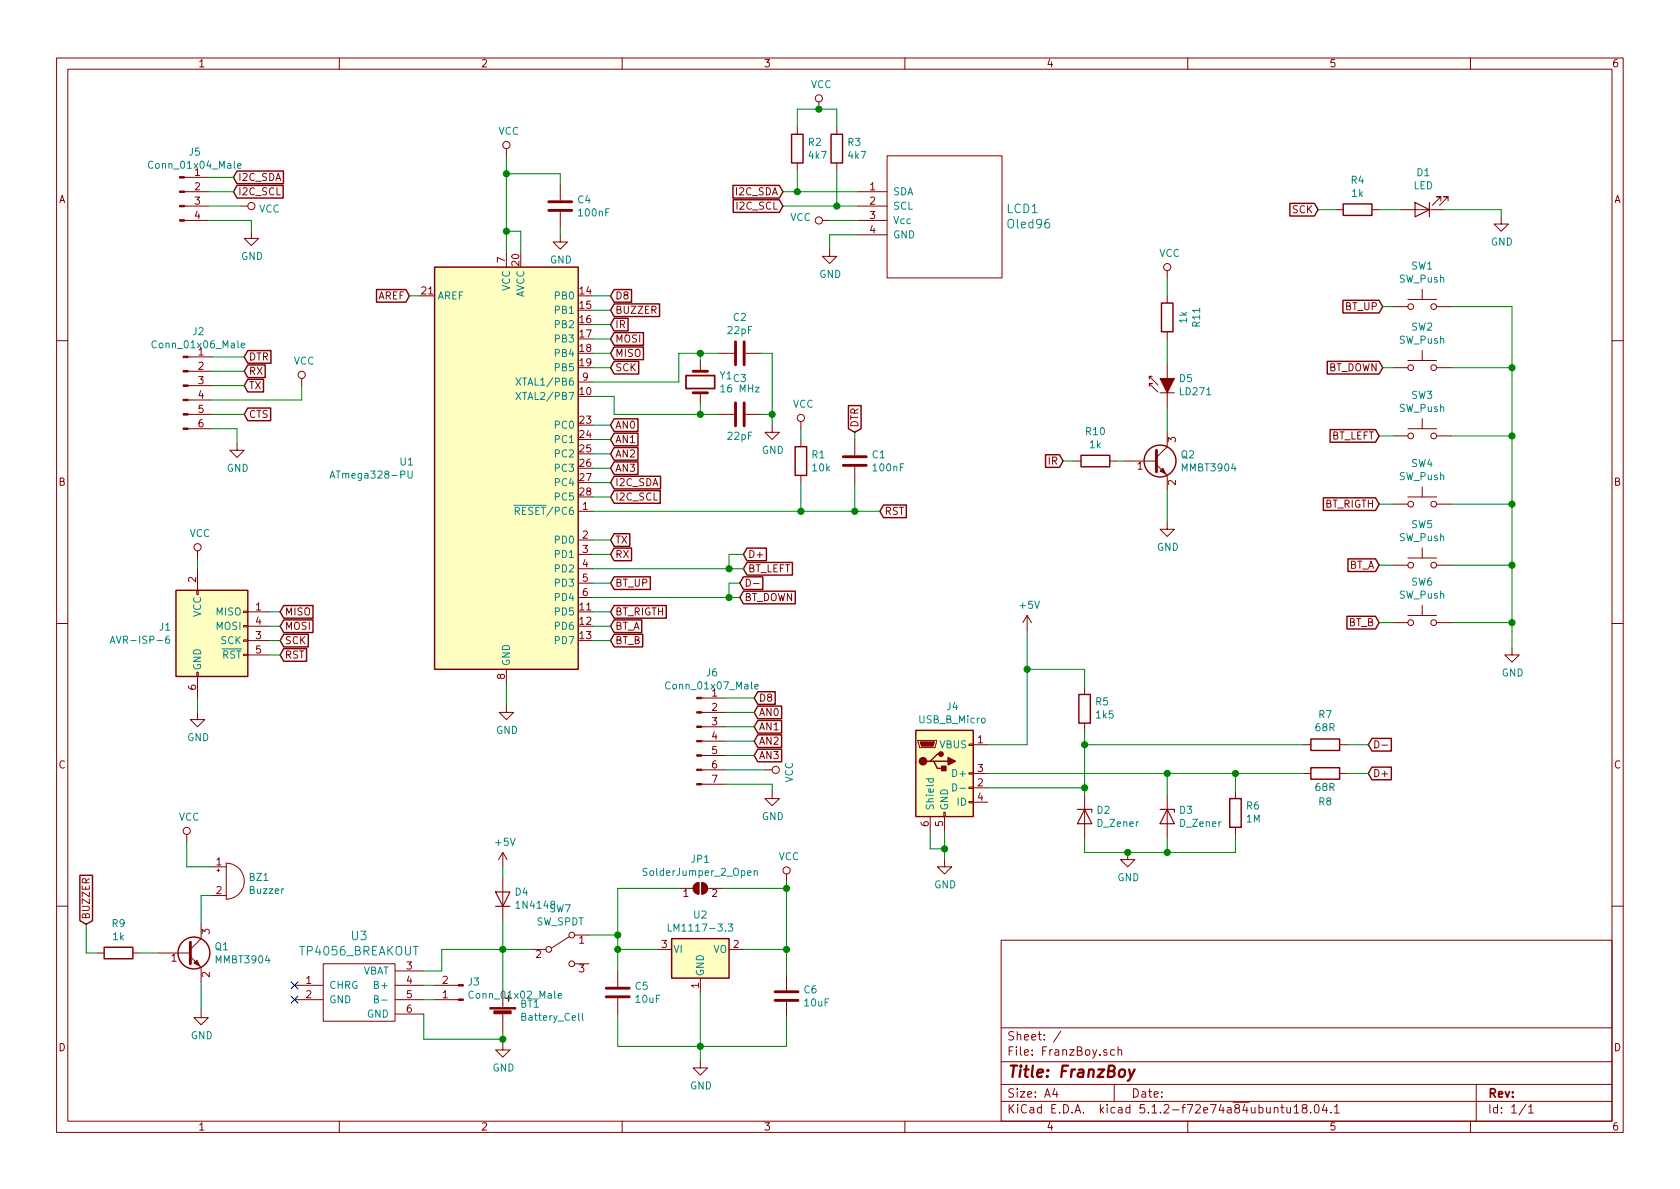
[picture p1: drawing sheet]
EESchema Schematic File Version 4
LIBS:FranzBoy-cache
EELAYER 26 0
EELAYER END
$Descr A4 11693 8268
encoding utf-8
Sheet 1 1
Title "FranzBoy"
Date ""
Rev ""
Comp ""
Comment1 ""
Comment2 ""
Comment3 ""
Comment4 ""
$EndDescr
$Comp
L MCU_Microchip_ATmega:ATmega328-PU U1
U 1 1
P 3525 3250
F 0 "U1" H 2884 3296 50  0000 R CNN
F 1 "ATmega328-PU" H 2884 3205 50  0000 R CNN
F 2 "Housings_DIP:DIP-28_W7.62mm_Socket_LongPads" H 3525 3250 50  0001 C CIN
F 3 "http://ww1.microchip.com/downloads/en/DeviceDoc/ATmega328_P%20AVR%20MCU%20with%20picoPower%20Technology%20Data%20Sheet%2040001984A.pdf" H 3525 3250 50  0001 C CNN
	1    3525 3250
	1    0    0    -1  
$EndComp
$Comp
L Switch:SW_Push SW1
U 1 1
P 9900 2125
F 0 "SW1" H 9900 2410 50  0000 C CNN
F 1 "SW_Push" H 9900 2319 50  0000 C CNN
F 2 "Buttons_Switches_THT:SW_PUSH_6mm_h4.3mm" H 9900 2325 50  0001 C CNN
F 3 "" H 9900 2325 50  0001 C CNN
	1    9900 2125
	1    0    0    -1  
$EndComp
$Comp
L Switch:SW_Push SW2
U 1 1
P 9900 2550
F 0 "SW2" H 9900 2835 50  0000 C CNN
F 1 "SW_Push" H 9900 2744 50  0000 C CNN
F 2 "Buttons_Switches_THT:SW_PUSH_6mm_h4.3mm" H 9900 2750 50  0001 C CNN
F 3 "" H 9900 2750 50  0001 C CNN
	1    9900 2550
	1    0    0    -1  
$EndComp
$Comp
L Switch:SW_Push SW3
U 1 1
P 9900 3025
F 0 "SW3" H 9900 3310 50  0000 C CNN
F 1 "SW_Push" H 9900 3219 50  0000 C CNN
F 2 "Buttons_Switches_THT:SW_PUSH_6mm_h4.3mm" H 9900 3225 50  0001 C CNN
F 3 "" H 9900 3225 50  0001 C CNN
	1    9900 3025
	1    0    0    -1  
$EndComp
$Comp
L Switch:SW_Push SW4
U 1 1
P 9900 3500
F 0 "SW4" H 9900 3785 50  0000 C CNN
F 1 "SW_Push" H 9900 3694 50  0000 C CNN
F 2 "Buttons_Switches_THT:SW_PUSH_6mm_h4.3mm" H 9900 3700 50  0001 C CNN
F 3 "" H 9900 3700 50  0001 C CNN
	1    9900 3500
	1    0    0    -1  
$EndComp
$Comp
L Switch:SW_Push SW5
U 1 1
P 9900 3925
F 0 "SW5" H 9900 4210 50  0000 C CNN
F 1 "SW_Push" H 9900 4119 50  0000 C CNN
F 2 "Buttons_Switches_THT:SW_PUSH_6mm_h4.3mm" H 9900 4125 50  0001 C CNN
F 3 "" H 9900 4125 50  0001 C CNN
	1    9900 3925
	1    0    0    -1  
$EndComp
$Comp
L Switch:SW_Push SW6
U 1 1
P 9900 4325
F 0 "SW6" H 9900 4610 50  0000 C CNN
F 1 "SW_Push" H 9900 4519 50  0000 C CNN
F 2 "Buttons_Switches_THT:SW_PUSH_6mm_h4.3mm" H 9900 4525 50  0001 C CNN
F 3 "" H 9900 4525 50  0001 C CNN
	1    9900 4325
	1    0    0    -1  
$EndComp
$Comp
L Device:Buzzer BZ1
U 1 1
P 1575 6125
F 0 "BZ1" H 1728 6154 50  0000 L CNN
F 1 "Buzzer" H 1728 6063 50  0000 L CNN
F 2 "Buzzers_Beepers:Buzzer_12x9.5RM7.6" V 1550 6225 50  0001 C CNN
F 3 "~" V 1550 6225 50  0001 C CNN
	1    1575 6125
	1    0    0    -1  
$EndComp
$Comp
L power:VCC #PWR03
U 1 1
P 3525 1075
F 0 "#PWR03" H 3525 925 50  0001 C CNN
F 1 "VCC" H 3542 1248 50  0000 C CNN
F 2 "" H 3525 1075 50  0001 C CNN
F 3 "" H 3525 1075 50  0001 C CNN
	1    3525 1075
	1    0    0    -1  
$EndComp
$Comp
L power:GND #PWR04
U 1 1
P 3525 4900
F 0 "#PWR04" H 3525 4650 50  0001 C CNN
F 1 "GND" H 3530 4727 50  0000 C CNN
F 2 "" H 3525 4900 50  0001 C CNN
F 3 "" H 3525 4900 50  0001 C CNN
	1    3525 4900
	1    0    0    -1  
$EndComp
Wire Wire Line
	3525 4750 3525 4900
Wire Wire Line
	3625 1750 3625 1600
Wire Wire Line
	3625 1600 3525 1600
Connection ~ 3525 1600
Wire Wire Line
	3525 1600 3525 1750
$Comp
L Device:R R1
U 1 1
P 5575 3200
F 0 "R1" H 5645 3246 50  0000 L CNN
F 1 "10k" H 5645 3155 50  0000 L CNN
F 2 "Resistors_SMD:R_0603_HandSoldering" V 5505 3200 50  0001 C CNN
F 3 "~" H 5575 3200 50  0001 C CNN
	1    5575 3200
	1    0    0    -1  
$EndComp
Wire Wire Line
	5575 3550 5575 3350
$Comp
L power:VCC #PWR05
U 1 1
P 5575 2975
F 0 "#PWR05" H 5575 2825 50  0001 C CNN
F 1 "VCC" H 5592 3148 50  0000 C CNN
F 2 "" H 5575 2975 50  0001 C CNN
F 3 "" H 5575 2975 50  0001 C CNN
	1    5575 2975
	1    0    0    -1  
$EndComp
Wire Wire Line
	5575 2975 5575 3050
$Comp
L Connector:AVR-ISP-6 J1
U 1 1
P 1475 4450
F 0 "J1" H 1195 4546 50  0000 R CNN
F 1 "AVR-ISP-6" H 1195 4455 50  0000 R CNN
F 2 "Pin_Headers:Pin_Header_Straight_2x03_Pitch2.54mm" V 1225 4500 50  0001 C CNN
F 3 " ~" H 200 3900 50  0001 C CNN
	1    1475 4450
	1    0    0    -1  
$EndComp
$Comp
L power:GND #PWR02
U 1 1
P 1375 4950
F 0 "#PWR02" H 1375 4700 50  0001 C CNN
F 1 "GND" H 1380 4777 50  0000 C CNN
F 2 "" H 1375 4950 50  0001 C CNN
F 3 "" H 1375 4950 50  0001 C CNN
	1    1375 4950
	1    0    0    -1  
$EndComp
$Comp
L power:VCC #PWR01
U 1 1
P 1375 3875
F 0 "#PWR01" H 1375 3725 50  0001 C CNN
F 1 "VCC" H 1392 4048 50  0000 C CNN
F 2 "" H 1375 3875 50  0001 C CNN
F 3 "" H 1375 3875 50  0001 C CNN
	1    1375 3875
	1    0    0    -1  
$EndComp
Wire Wire Line
	1375 3875 1375 3950
Text GLabel 1950 4250 2    50   Input ~ 0
MISO
Text GLabel 1950 4350 2    50   Input ~ 0
MOSI
Text GLabel 1950 4450 2    50   Input ~ 0
SCK
Text GLabel 1950 4550 2    50   Input ~ 0
RST
Wire Wire Line
	1875 4250 1950 4250
Wire Wire Line
	1875 4350 1950 4350
Wire Wire Line
	1875 4450 1950 4450
Wire Wire Line
	1875 4550 1950 4550
Text GLabel 6125 3550 2    50   Input ~ 0
RST
Connection ~ 5575 3550
Text GLabel 4250 2350 2    50   Input ~ 0
MOSI
Text GLabel 4250 2450 2    50   Input ~ 0
MISO
Text GLabel 4250 2550 2    50   Input ~ 0
SCK
Wire Wire Line
	4250 2550 4125 2550
Wire Wire Line
	4250 2450 4125 2450
Wire Wire Line
	4250 2350 4125 2350
$Comp
L Connector:Conn_01x06_Male J2
U 1 1
P 1275 2675
F 0 "J2" H 1381 3053 50  0000 C CNN
F 1 "Conn_01x06_Male" H 1381 2962 50  0000 C CNN
F 2 "Pin_Headers:Pin_Header_Straight_1x06_Pitch2.54mm" H 1275 2675 50  0001 C CNN
F 3 "~" H 1275 2675 50  0001 C CNN
	1    1275 2675
	1    0    0    -1  
$EndComp
Text GLabel 1700 2475 2    50   Input ~ 0
DTR
Text GLabel 1700 2575 2    50   Input ~ 0
RX
Text GLabel 1700 2675 2    50   Input ~ 0
TX
Text GLabel 1700 2875 2    50   Input ~ 0
CTS
Wire Wire Line
	1700 2475 1475 2475
Wire Wire Line
	1475 2575 1700 2575
Wire Wire Line
	1700 2675 1475 2675
Wire Wire Line
	1475 2875 1700 2875
$Comp
L power:VCC #PWR07
U 1 1
P 2100 2675
F 0 "#PWR07" H 2100 2525 50  0001 C CNN
F 1 "VCC" H 2117 2848 50  0000 C CNN
F 2 "" H 2100 2675 50  0001 C CNN
F 3 "" H 2100 2675 50  0001 C CNN
	1    2100 2675
	1    0    0    -1  
$EndComp
Wire Wire Line
	2100 2675 2100 2775
Wire Wire Line
	2100 2775 1475 2775
$Comp
L power:GND #PWR06
U 1 1
P 1650 3075
F 0 "#PWR06" H 1650 2825 50  0001 C CNN
F 1 "GND" H 1655 2902 50  0000 C CNN
F 2 "" H 1650 3075 50  0001 C CNN
F 3 "" H 1650 3075 50  0001 C CNN
	1    1650 3075
	1    0    0    -1  
$EndComp
Wire Wire Line
	1475 2975 1650 2975
Wire Wire Line
	1650 2975 1650 3075
$Comp
L Device:C C1
U 1 1
P 5950 3200
F 0 "C1" H 6065 3246 50  0000 L CNN
F 1 "100nF" H 6065 3155 50  0000 L CNN
F 2 "Capacitors_SMD:C_0603_HandSoldering" H 5988 3050 50  0001 C CNN
F 3 "~" H 5950 3200 50  0001 C CNN
	1    5950 3200
	1    0    0    -1  
$EndComp
Wire Wire Line
	5575 3550 5950 3550
Wire Wire Line
	5950 3350 5950 3550
Connection ~ 5950 3550
Wire Wire Line
	5950 3550 6125 3550
Text GLabel 5950 3000 1    50   Input ~ 0
DTR
Wire Wire Line
	5950 3000 5950 3050
$Comp
L Device:Crystal Y1
U 1 1
P 4875 2650
F 0 "Y1" V 4829 2781 50  0000 L CNN
F 1 "16 MHz" V 4920 2781 50  0000 L CNN
F 2 "Crystals:Crystal_SMD_HC49-SD_HandSoldering" H 4875 2650 50  0001 C CNN
F 3 "~" H 4875 2650 50  0001 C CNN
	1    4875 2650
	0    1    1    0   
$EndComp
Wire Wire Line
	4125 2650 4725 2650
Wire Wire Line
	4725 2650 4725 2450
Wire Wire Line
	4725 2450 4875 2450
Wire Wire Line
	4875 2450 4875 2500
Wire Wire Line
	4875 2800 4875 2875
Wire Wire Line
	4875 2875 4275 2875
Wire Wire Line
	4275 2875 4275 2750
Wire Wire Line
	4275 2750 4125 2750
$Comp
L Device:C C2
U 1 1
P 5150 2450
F 0 "C2" V 4898 2450 50  0000 C CNN
F 1 "22pF" V 4989 2450 50  0000 C CNN
F 2 "Capacitors_SMD:C_0603_HandSoldering" H 5188 2300 50  0001 C CNN
F 3 "~" H 5150 2450 50  0001 C CNN
	1    5150 2450
	0    1    1    0   
$EndComp
Wire Wire Line
	5000 2450 4875 2450
Connection ~ 4875 2450
Wire Wire Line
	4125 3550 5575 3550
$Comp
L Device:C C3
U 1 1
P 5150 2875
F 0 "C3" V 4898 2875 50  0000 C CNN
F 1 "22pF" V 5300 2875 50  0000 C CNN
F 2 "Capacitors_SMD:C_0603_HandSoldering" H 5188 2725 50  0001 C CNN
F 3 "~" H 5150 2875 50  0001 C CNN
	1    5150 2875
	0    1    1    0   
$EndComp
Wire Wire Line
	5000 2875 4875 2875
Connection ~ 4875 2875
Wire Wire Line
	5300 2875 5375 2875
Wire Wire Line
	5375 2875 5375 2450
Wire Wire Line
	5375 2450 5300 2450
$Comp
L power:GND #PWR08
U 1 1
P 5375 2950
F 0 "#PWR08" H 5375 2700 50  0001 C CNN
F 1 "GND" H 5380 2777 50  0000 C CNN
F 2 "" H 5375 2950 50  0001 C CNN
F 3 "" H 5375 2950 50  0001 C CNN
	1    5375 2950
	1    0    0    -1  
$EndComp
Wire Wire Line
	5375 2950 5375 2875
Connection ~ 5375 2875
Text GLabel 4250 2150 2    50   Input ~ 0
BUZZER
Wire Wire Line
	4250 2150 4125 2150
$Comp
L power:VCC #PWR09
U 1 1
P 1300 5850
F 0 "#PWR09" H 1300 5700 50  0001 C CNN
F 1 "VCC" H 1317 6023 50  0000 C CNN
F 2 "" H 1300 5850 50  0001 C CNN
F 3 "" H 1300 5850 50  0001 C CNN
	1    1300 5850
	1    0    0    -1  
$EndComp
Wire Wire Line
	1300 5850 1300 6025
Wire Wire Line
	1300 6025 1475 6025
$Comp
L Transistor_BJT:MMBT3904 Q1
U 1 1
P 1300 6625
F 0 "Q1" H 1491 6671 50  0000 L CNN
F 1 "MMBT3904" H 1491 6580 50  0000 L CNN
F 2 "TO_SOT_Packages_SMD:SOT-23_Handsoldering" H 1500 6550 50  0001 L CIN
F 3 "https://www.fairchildsemi.com/datasheets/2N/2N3904.pdf" H 1300 6625 50  0001 L CNN
	1    1300 6625
	1    0    0    -1  
$EndComp
Wire Wire Line
	1475 6225 1400 6225
Wire Wire Line
	1400 6225 1400 6425
$Comp
L power:GND #PWR010
U 1 1
P 1400 7025
F 0 "#PWR010" H 1400 6775 50  0001 C CNN
F 1 "GND" H 1405 6852 50  0000 C CNN
F 2 "" H 1400 7025 50  0001 C CNN
F 3 "" H 1400 7025 50  0001 C CNN
	1    1400 7025
	1    0    0    -1  
$EndComp
Wire Wire Line
	1400 7025 1400 6825
Text GLabel 600  6425 1    50   Input ~ 0
BUZZER
Text GLabel 4250 3750 2    50   Input ~ 0
TX
Text GLabel 4250 3850 2    50   Input ~ 0
RX
Wire Wire Line
	4250 3850 4125 3850
Wire Wire Line
	4250 3750 4125 3750
$Comp
L Device:C C4
U 1 1
P 3900 1425
F 0 "C4" H 4015 1471 50  0000 L CNN
F 1 "100nF" H 4015 1380 50  0000 L CNN
F 2 "Capacitors_SMD:C_0603_HandSoldering" H 3938 1275 50  0001 C CNN
F 3 "~" H 3900 1425 50  0001 C CNN
	1    3900 1425
	1    0    0    -1  
$EndComp
Wire Wire Line
	3525 1075 3525 1200
Wire Wire Line
	3900 1200 3525 1200
Connection ~ 3525 1200
Wire Wire Line
	3525 1200 3525 1600
$Comp
L power:GND #PWR011
U 1 1
P 3900 1625
F 0 "#PWR011" H 3900 1375 50  0001 C CNN
F 1 "GND" H 3905 1452 50  0000 C CNN
F 2 "" H 3900 1625 50  0001 C CNN
F 3 "" H 3900 1625 50  0001 C CNN
	1    3900 1625
	1    0    0    -1  
$EndComp
Wire Wire Line
	3900 1575 3900 1625
Wire Wire Line
	3900 1200 3900 1275
Wire Wire Line
	10100 2125 10525 2125
Wire Wire Line
	10525 2125 10525 2550
Wire Wire Line
	10525 4325 10100 4325
Wire Wire Line
	10100 3925 10525 3925
Connection ~ 10525 3925
Wire Wire Line
	10525 3925 10525 4325
Wire Wire Line
	10100 3500 10525 3500
Connection ~ 10525 3500
Wire Wire Line
	10525 3500 10525 3925
Wire Wire Line
	10100 3025 10525 3025
Connection ~ 10525 3025
Wire Wire Line
	10525 3025 10525 3500
Wire Wire Line
	10100 2550 10525 2550
Connection ~ 10525 2550
Wire Wire Line
	10525 2550 10525 3025
$Comp
L power:GND #PWR012
U 1 1
P 10525 4500
F 0 "#PWR012" H 10525 4250 50  0001 C CNN
F 1 "GND" H 10530 4327 50  0000 C CNN
F 2 "" H 10525 4500 50  0001 C CNN
F 3 "" H 10525 4500 50  0001 C CNN
	1    10525 4500
	1    0    0    -1  
$EndComp
Wire Wire Line
	10525 4500 10525 4325
Connection ~ 10525 4325
Text GLabel 4250 3450 2    50   Input ~ 0
I2C_SCL
Text GLabel 4250 3350 2    50   Input ~ 0
I2C_SDA
Wire Wire Line
	4250 3350 4125 3350
Wire Wire Line
	4250 3450 4125 3450
Text GLabel 9625 2125 0    50   Input ~ 0
BT_UP
Text GLabel 9625 2550 0    50   Input ~ 0
BT_DOWN
Text GLabel 9600 3025 0    50   Input ~ 0
BT_LEFT
Text GLabel 9600 3500 0    50   Input ~ 0
BT_RIGTH
Wire Wire Line
	9625 2125 9700 2125
Wire Wire Line
	9625 2550 9700 2550
Wire Wire Line
	9600 3025 9700 3025
Wire Wire Line
	9600 3500 9700 3500
Text GLabel 9600 3925 0    50   Input ~ 0
BT_A
Text GLabel 9600 4325 0    50   Input ~ 0
BT_B
Wire Wire Line
	9600 3925 9700 3925
Wire Wire Line
	9600 4325 9700 4325
Text GLabel 4250 2950 2    50   Input ~ 0
AN0
Wire Wire Line
	4250 2950 4125 2950
Text GLabel 4250 4050 2    50   Input ~ 0
BT_UP
Text GLabel 5150 4150 2    50   Input ~ 0
BT_DOWN
Text GLabel 5175 3950 2    50   Input ~ 0
BT_LEFT
Text GLabel 4250 4250 2    50   Input ~ 0
BT_RIGTH
Text GLabel 4250 4350 2    50   Input ~ 0
BT_A
Text GLabel 4250 4450 2    50   Input ~ 0
BT_B
Wire Wire Line
	4250 4250 4125 4250
Wire Wire Line
	4125 4350 4250 4350
Wire Wire Line
	4250 4450 4125 4450
Wire Wire Line
	4125 4050 4250 4050
$Comp
L oled96:Oled96 LCD1
U 1 1
P 6975 1925
F 0 "LCD1" V 7453 1898 60  0000 R CNN
F 1 "Oled96" V 7347 1898 60  0000 R CNN
F 2 "oled:Oled96" H 6975 1875 60  0001 C CNN
F 3 "" H 6975 1875 60  0001 C CNN
	1    6975 1925
	0    -1   -1   0   
$EndComp
$Comp
L power:GND #PWR0101
U 1 1
P 5775 1725
F 0 "#PWR0101" H 5775 1475 50  0001 C CNN
F 1 "GND" H 5780 1552 50  0000 C CNN
F 2 "" H 5775 1725 50  0001 C CNN
F 3 "" H 5775 1725 50  0001 C CNN
	1    5775 1725
	1    0    0    -1  
$EndComp
Wire Wire Line
	5975 1625 5775 1625
Wire Wire Line
	5775 1625 5775 1725
Text GLabel 5450 1325 0    50   Input ~ 0
I2C_SDA
Text GLabel 5450 1425 0    50   Input ~ 0
I2C_SCL
Wire Wire Line
	5450 1325 5550 1325
Wire Wire Line
	5450 1425 5825 1425
$Comp
L Device:R R2
U 1 1
P 5550 1025
F 0 "R2" H 5620 1071 50  0000 L CNN
F 1 "4k7" H 5620 980 50  0000 L CNN
F 2 "Resistors_SMD:R_0603_HandSoldering" V 5480 1025 50  0001 C CNN
F 3 "~" H 5550 1025 50  0001 C CNN
	1    5550 1025
	1    0    0    -1  
$EndComp
$Comp
L Device:R R3
U 1 1
P 5825 1025
F 0 "R3" H 5895 1071 50  0000 L CNN
F 1 "4k7" H 5895 980 50  0000 L CNN
F 2 "Resistors_SMD:R_0603_HandSoldering" V 5755 1025 50  0001 C CNN
F 3 "~" H 5825 1025 50  0001 C CNN
	1    5825 1025
	1    0    0    -1  
$EndComp
Wire Wire Line
	5550 1175 5550 1325
Wire Wire Line
	5550 1325 5975 1325
Wire Wire Line
	5825 1175 5825 1425
Wire Wire Line
	5825 1425 5975 1425
$Comp
L power:VCC #PWR0102
U 1 1
P 5700 750
F 0 "#PWR0102" H 5700 600 50  0001 C CNN
F 1 "VCC" H 5717 923 50  0000 C CNN
F 2 "" H 5700 750 50  0001 C CNN
F 3 "" H 5700 750 50  0001 C CNN
	1    5700 750 
	1    0    0    -1  
$EndComp
Wire Wire Line
	5550 875  5550 750 
Wire Wire Line
	5550 750  5700 750 
Wire Wire Line
	5825 875  5825 750 
Wire Wire Line
	5825 750  5700 750 
Connection ~ 5700 750 
$Comp
L power:VCC #PWR0103
U 1 1
P 5775 1525
F 0 "#PWR0103" H 5775 1375 50  0001 C CNN
F 1 "VCC" V 5793 1652 50  0000 L CNN
F 2 "" H 5775 1525 50  0001 C CNN
F 3 "" H 5775 1525 50  0001 C CNN
	1    5775 1525
	0    -1   -1   0   
$EndComp
Wire Wire Line
	5775 1525 5975 1525
$Comp
L Device:Battery_Cell BT1
U 1 1
P 3500 7075
F 0 "BT1" H 3618 7171 50  0000 L CNN
F 1 "Battery_Cell" H 3618 7080 50  0000 L CNN
F 2 "library:CR2032_HOLDER" V 3500 7135 50  0001 C CNN
F 3 "~" V 3500 7135 50  0001 C CNN
	1    3500 7075
	1    0    0    -1  
$EndComp
$Comp
L power:GND #PWR013
U 1 1
P 3500 7250
F 0 "#PWR013" H 3500 7000 50  0001 C CNN
F 1 "GND" H 3505 7077 50  0000 C CNN
F 2 "" H 3500 7250 50  0001 C CNN
F 3 "" H 3500 7250 50  0001 C CNN
	1    3500 7250
	1    0    0    -1  
$EndComp
$Comp
L Regulator_Linear:LM1117-3.3 U2
U 1 1
P 4875 6600
F 0 "U2" H 4875 6842 50  0000 C CNN
F 1 "LM1117-3.3" H 4875 6751 50  0000 C CNN
F 2 "TO_SOT_Packages_SMD:SOT-223-3_TabPin2" H 4875 6600 50  0001 C CNN
F 3 "http://www.ti.com/lit/ds/symlink/lm1117.pdf" H 4875 6600 50  0001 C CNN
	1    4875 6600
	1    0    0    -1  
$EndComp
$Comp
L power:GND #PWR014
U 1 1
P 4875 7375
F 0 "#PWR014" H 4875 7125 50  0001 C CNN
F 1 "GND" H 4880 7202 50  0000 C CNN
F 2 "" H 4875 7375 50  0001 C CNN
F 3 "" H 4875 7375 50  0001 C CNN
	1    4875 7375
	1    0    0    -1  
$EndComp
$Comp
L power:VCC #PWR015
U 1 1
P 5475 6125
F 0 "#PWR015" H 5475 5975 50  0001 C CNN
F 1 "VCC" H 5492 6298 50  0000 C CNN
F 2 "" H 5475 6125 50  0001 C CNN
F 3 "" H 5475 6125 50  0001 C CNN
	1    5475 6125
	1    0    0    -1  
$EndComp
$Comp
L Device:C C6
U 1 1
P 5475 6925
F 0 "C6" H 5590 6971 50  0000 L CNN
F 1 "10uF" H 5590 6880 50  0000 L CNN
F 2 "Capacitors_SMD:C_0603_HandSoldering" H 5513 6775 50  0001 C CNN
F 3 "~" H 5475 6925 50  0001 C CNN
	1    5475 6925
	1    0    0    -1  
$EndComp
$Comp
L Device:C C5
U 1 1
P 4300 6900
F 0 "C5" H 4415 6946 50  0000 L CNN
F 1 "10uF" H 4415 6855 50  0000 L CNN
F 2 "Capacitors_SMD:C_0603_HandSoldering" H 4338 6750 50  0001 C CNN
F 3 "~" H 4300 6900 50  0001 C CNN
	1    4300 6900
	1    0    0    -1  
$EndComp
Wire Wire Line
	5175 6600 5475 6600
Wire Wire Line
	5475 6600 5475 6775
Wire Wire Line
	4300 7050 4300 7275
Wire Wire Line
	4300 7275 4875 7275
Wire Wire Line
	5475 7075 5475 7275
Wire Wire Line
	5475 7275 4875 7275
Connection ~ 4875 7275
Connection ~ 5475 6600
$Comp
L Jumper:SolderJumper_2_Open JP1
U 1 1
P 4875 6175
F 0 "JP1" H 4875 6380 50  0000 C CNN
F 1 "SolderJumper_2_Open" H 4875 6289 50  0000 C CNN
F 2 "Jumper:SolderJumper-2_P1.3mm_Open_TrianglePad1.0x1.5mm" H 4875 6175 50  0001 C CNN
F 3 "~" H 4875 6175 50  0001 C CNN
	1    4875 6175
	1    0    0    -1  
$EndComp
Wire Wire Line
	4300 6175 4300 6500
Wire Wire Line
	4300 6175 4725 6175
Wire Wire Line
	5025 6175 5475 6175
Wire Wire Line
	5475 6175 5475 6125
Wire Wire Line
	5475 6175 5475 6600
Connection ~ 5475 6175
$Comp
L Device:LED D1
U 1 1
P 9900 1450
F 0 "D1" H 9892 1195 50  0000 C CNN
F 1 "LED" H 9892 1286 50  0000 C CNN
F 2 "LEDs:LED_0603_HandSoldering" H 9900 1450 50  0001 C CNN
F 3 "~" H 9900 1450 50  0001 C CNN
	1    9900 1450
	-1   0    0    1   
$EndComp
$Comp
L Device:R R4
U 1 1
P 9450 1450
F 0 "R4" V 9243 1450 50  0000 C CNN
F 1 "1k" V 9334 1450 50  0000 C CNN
F 2 "Resistors_SMD:R_0603_HandSoldering" V 9380 1450 50  0001 C CNN
F 3 "~" H 9450 1450 50  0001 C CNN
	1    9450 1450
	0    1    1    0   
$EndComp
Wire Wire Line
	9600 1450 9750 1450
$Comp
L power:GND #PWR016
U 1 1
P 10450 1500
F 0 "#PWR016" H 10450 1250 50  0001 C CNN
F 1 "GND" H 10455 1327 50  0000 C CNN
F 2 "" H 10450 1500 50  0001 C CNN
F 3 "" H 10450 1500 50  0001 C CNN
	1    10450 1500
	1    0    0    -1  
$EndComp
Wire Wire Line
	10450 1500 10450 1450
Wire Wire Line
	10450 1450 10050 1450
Text GLabel 9175 1450 0    50   Input ~ 0
SCK
Wire Wire Line
	9300 1450 9175 1450
Connection ~ 3500 6600
$Comp
L Device:D_Zener D2
U 1 1
P 7550 5675
F 0 "D2" V 7504 5754 50  0000 L CNN
F 1 "D_Zener" V 7595 5754 50  0000 L CNN
F 2 "Diodes_SMD:D_MiniMELF_Handsoldering" H 7550 5675 50  0001 C CNN
F 3 "~" H 7550 5675 50  0001 C CNN
	1    7550 5675
	0    1    1    0   
$EndComp
$Comp
L Device:D_Zener D3
U 1 1
P 8125 5675
F 0 "D3" V 8079 5754 50  0000 L CNN
F 1 "D_Zener" V 8170 5754 50  0000 L CNN
F 2 "Diodes_SMD:D_MiniMELF_Handsoldering" H 8125 5675 50  0001 C CNN
F 3 "~" H 8125 5675 50  0001 C CNN
	1    8125 5675
	0    1    1    0   
$EndComp
$Comp
L Device:R R5
U 1 1
P 7550 4925
F 0 "R5" H 7480 4879 50  0000 R CNN
F 1 "1k5" H 7480 4970 50  0000 R CNN
F 2 "Resistors_SMD:R_0603_HandSoldering" V 7480 4925 50  0001 C CNN
F 3 "~" H 7550 4925 50  0001 C CNN
	1    7550 4925
	-1   0    0    1   
$EndComp
Wire Wire Line
	7550 5075 7550 5175
Connection ~ 7550 5475
Wire Wire Line
	7550 5475 7550 5525
Wire Wire Line
	8125 5375 8125 5525
Wire Wire Line
	7550 4650 7550 4775
$Comp
L power:+5V #PWR018
U 1 1
P 7150 4375
F 0 "#PWR018" H 7150 4225 50  0001 C CNN
F 1 "+5V" H 7165 4548 50  0000 C CNN
F 2 "" H 7150 4375 50  0001 C CNN
F 3 "" H 7150 4375 50  0001 C CNN
	1    7150 4375
	1    0    0    -1  
$EndComp
Wire Wire Line
	4875 6900 4875 7275
$Comp
L power:GND #PWR017
U 1 1
P 6575 5975
F 0 "#PWR017" H 6575 5725 50  0001 C CNN
F 1 "GND" H 6580 5802 50  0000 C CNN
F 2 "" H 6575 5975 50  0001 C CNN
F 3 "" H 6575 5975 50  0001 C CNN
	1    6575 5975
	1    0    0    -1  
$EndComp
Wire Wire Line
	6475 5900 6575 5900
Connection ~ 6575 5900
Wire Wire Line
	6575 5900 6575 5975
$Comp
L power:GND #PWR020
U 1 1
P 7850 5925
F 0 "#PWR020" H 7850 5675 50  0001 C CNN
F 1 "GND" H 7855 5752 50  0000 C CNN
F 2 "" H 7850 5925 50  0001 C CNN
F 3 "" H 7850 5925 50  0001 C CNN
	1    7850 5925
	1    0    0    -1  
$EndComp
Wire Wire Line
	8125 5825 8125 5925
Wire Wire Line
	8125 5925 7850 5925
Wire Wire Line
	7550 5825 7550 5925
Wire Wire Line
	7550 5925 7850 5925
Connection ~ 7850 5925
$Comp
L Device:R R6
U 1 1
P 8600 5650
F 0 "R6" H 8530 5604 50  0000 R CNN
F 1 "1M" H 8530 5695 50  0000 R CNN
F 2 "Resistors_SMD:R_0603_HandSoldering" V 8530 5650 50  0001 C CNN
F 3 "~" H 8600 5650 50  0001 C CNN
	1    8600 5650
	-1   0    0    1   
$EndComp
Wire Wire Line
	8600 5500 8600 5375
Wire Wire Line
	8600 5375 8125 5375
Connection ~ 8125 5375
Wire Wire Line
	8600 5800 8600 5925
Wire Wire Line
	8600 5925 8125 5925
Connection ~ 8125 5925
$Comp
L Device:R R7
U 1 1
P 9225 5175
F 0 "R7" V 9432 5175 50  0000 C CNN
F 1 "68R" V 9341 5175 50  0000 C CNN
F 2 "Resistors_SMD:R_0603_HandSoldering" V 9155 5175 50  0001 C CNN
F 3 "~" H 9225 5175 50  0001 C CNN
	1    9225 5175
	0    -1   -1   0   
$EndComp
$Comp
L Device:R R8
U 1 1
P 9225 5375
F 0 "R8" V 9025 5375 50  0000 C CNN
F 1 "68R" V 9125 5375 50  0000 C CNN
F 2 "Resistors_SMD:R_0603_HandSoldering" V 9155 5375 50  0001 C CNN
F 3 "~" H 9225 5375 50  0001 C CNN
	1    9225 5375
	0    -1   -1   0   
$EndComp
Connection ~ 7550 5175
Wire Wire Line
	7550 5175 7550 5475
Wire Wire Line
	7550 5175 9075 5175
Wire Wire Line
	9075 5375 8600 5375
Connection ~ 8600 5375
Text GLabel 9525 5175 2    50   Input ~ 0
D-
Text GLabel 9525 5375 2    50   Input ~ 0
D+
Wire Wire Line
	9525 5175 9375 5175
Wire Wire Line
	9375 5375 9525 5375
Wire Wire Line
	7150 4375 7150 4650
Wire Wire Line
	7550 4650 7150 4650
Connection ~ 7150 4650
Wire Wire Line
	7150 4650 7150 5175
$Comp
L power:+5V #PWR019
U 1 1
P 3500 6025
F 0 "#PWR019" H 3500 5875 50  0001 C CNN
F 1 "+5V" H 3515 6198 50  0000 C CNN
F 2 "" H 3500 6025 50  0001 C CNN
F 3 "" H 3500 6025 50  0001 C CNN
	1    3500 6025
	1    0    0    -1  
$EndComp
$Comp
L Diode:1N4148 D4
U 1 1
P 3500 6250
F 0 "D4" V 3546 6171 50  0000 R CNN
F 1 "1N4148" V 3455 6171 50  0000 R CNN
F 2 "Diodes_SMD:D_MiniMELF_Handsoldering" H 3500 6075 50  0001 C CNN
F 3 "http://www.nxp.com/documents/data_sheet/1N4148_1N4448.pdf" H 3500 6250 50  0001 C CNN
	1    3500 6250
	0    -1   -1   0   
$EndComp
Wire Wire Line
	3500 6100 3500 6025
Wire Wire Line
	3500 6600 3500 6875
$Comp
L tp4056_breakout:TP4056_BREAKOUT U3
U 1 1
P 2500 6900
F 0 "U3" H 2500 7297 60  0000 C CNN
F 1 "TP4056_BREAKOUT" H 2500 7191 60  0000 C CNN
F 2 "tp4056_breakout:TP4056_BREAKOUT" H 2500 6900 60  0001 C CNN
F 3 "" H 2500 6900 60  0001 C CNN
	1    2500 6900
	-1   0    0    -1  
$EndComp
Wire Wire Line
	3500 7175 3500 7225
Wire Wire Line
	3500 6400 3500 6600
Wire Wire Line
	2950 6750 3075 6750
Wire Wire Line
	3075 6750 3075 6600
Wire Wire Line
	3075 6600 3500 6600
Wire Wire Line
	2950 7050 2950 7225
Wire Wire Line
	2950 7225 3500 7225
Connection ~ 3500 7225
Wire Wire Line
	3500 7225 3500 7250
$Comp
L Connector:Conn_01x02_Male J3
U 1 1
P 3225 6950
F 0 "J3" H 3198 6830 50  0000 R CNN
F 1 "Conn_01x02_Male" H 3198 6921 50  0000 R CNN
F 2 "Pin_Headers:Pin_Header_Straight_1x02_Pitch2.54mm" H 3225 6950 50  0001 C CNN
F 3 "~" H 3225 6950 50  0001 C CNN
	1    3225 6950
	-1   0    0    1   
$EndComp
Wire Wire Line
	3025 6850 2950 6850
Wire Wire Line
	3025 6950 2950 6950
Wire Wire Line
	4125 3950 5075 3950
Wire Wire Line
	4125 4150 5075 4150
Text GLabel 5150 4050 2    50   Input ~ 0
D-
Text GLabel 5175 3850 2    50   Input ~ 0
D+
Wire Wire Line
	5175 3850 5075 3850
Wire Wire Line
	5075 3850 5075 3950
Connection ~ 5075 3950
Wire Wire Line
	5075 3950 5175 3950
Wire Wire Line
	5150 4050 5075 4050
Wire Wire Line
	5075 4050 5075 4150
Connection ~ 5075 4150
Wire Wire Line
	5075 4150 5150 4150
$Comp
L Switch:SW_SPDT SW7
U 1 1
P 3900 6600
F 0 "SW7" H 3900 6885 50  0000 C CNN
F 1 "SW_SPDT" H 3900 6794 50  0000 C CNN
F 2 "library:SW_HH_SS12D07-G4-2" H 3900 6600 50  0001 C CNN
F 3 "" H 3900 6600 50  0001 C CNN
	1    3900 6600
	1    0    0    -1  
$EndComp
Wire Wire Line
	3500 6600 3700 6600
Wire Wire Line
	4100 6500 4300 6500
Connection ~ 4300 6500
NoConn ~ 2050 6850
NoConn ~ 2050 6950
Wire Wire Line
	1375 4850 1375 4950
Wire Wire Line
	4300 6500 4300 6600
Wire Wire Line
	4575 6600 4300 6600
Wire Wire Line
	4300 6750 4300 6600
Connection ~ 4300 6600
Wire Wire Line
	4875 7375 4875 7275
$Comp
L Transistor_BJT:MMBT3904 Q2
U 1 1
P 8025 3200
F 0 "Q2" H 8216 3246 50  0000 L CNN
F 1 "MMBT3904" H 8216 3155 50  0000 L CNN
F 2 "TO_SOT_Packages_SMD:SOT-23_Handsoldering" H 8225 3125 50  0001 L CIN
F 3 "https://www.fairchildsemi.com/datasheets/2N/2N3904.pdf" H 8025 3200 50  0001 L CNN
	1    8025 3200
	1    0    0    -1  
$EndComp
$Comp
L power:GND #PWR0104
U 1 1
P 8125 3625
F 0 "#PWR0104" H 8125 3375 50  0001 C CNN
F 1 "GND" H 8130 3452 50  0000 C CNN
F 2 "" H 8125 3625 50  0001 C CNN
F 3 "" H 8125 3625 50  0001 C CNN
	1    8125 3625
	1    0    0    -1  
$EndComp
Wire Wire Line
	8125 3400 8125 3625
$Comp
L LED:LD271 D5
U 1 1
P 8125 2625
F 0 "D5" V 8121 2547 50  0000 R CNN
F 1 "LD271" V 8030 2547 50  0000 R CNN
F 2 "LEDs:LED_D5.0mm_Horizontal_O1.27mm_Z3.0mm" H 8125 2800 50  0001 C CNN
F 3 "http://www.alliedelec.com/m/d/40788c34903a719969df15f1fbea1056.pdf" H 8075 2625 50  0001 C CNN
	1    8125 2625
	0    -1   -1   0   
$EndComp
$Comp
L Device:R R11
U 1 1
P 8125 2200
F 0 "R11" V 7918 2200 50  0000 C CNN
F 1 "1k" V 8009 2200 50  0000 C CNN
F 2 "Resistors_SMD:R_0603_HandSoldering" V 8055 2200 50  0001 C CNN
F 3 "~" H 8125 2200 50  0001 C CNN
	1    8125 2200
	-1   0    0    1   
$EndComp
Wire Wire Line
	8125 2825 8125 3000
Wire Wire Line
	8125 2350 8125 2525
$Comp
L power:VCC #PWR0105
U 1 1
P 8125 1925
F 0 "#PWR0105" H 8125 1775 50  0001 C CNN
F 1 "VCC" H 8142 2098 50  0000 C CNN
F 2 "" H 8125 1925 50  0001 C CNN
F 3 "" H 8125 1925 50  0001 C CNN
	1    8125 1925
	1    0    0    -1  
$EndComp
Wire Wire Line
	8125 1925 8125 2050
$Comp
L Device:R R10
U 1 1
P 7625 3200
F 0 "R10" V 7418 3200 50  0000 C CNN
F 1 "1k" V 7509 3200 50  0000 C CNN
F 2 "Resistors_SMD:R_0603_HandSoldering" V 7555 3200 50  0001 C CNN
F 3 "~" H 7625 3200 50  0001 C CNN
	1    7625 3200
	0    1    1    0   
$EndComp
Wire Wire Line
	7775 3200 7825 3200
$Comp
L Device:R R9
U 1 1
P 825 6625
F 0 "R9" V 618 6625 50  0000 C CNN
F 1 "1k" V 709 6625 50  0000 C CNN
F 2 "Resistors_SMD:R_0603_HandSoldering" V 755 6625 50  0001 C CNN
F 3 "~" H 825 6625 50  0001 C CNN
	1    825  6625
	0    1    1    0   
$EndComp
Wire Wire Line
	975  6625 1100 6625
Wire Wire Line
	600  6425 600  6625
Wire Wire Line
	600  6625 675  6625
Text GLabel 4250 2250 2    50   Input ~ 0
IR
Wire Wire Line
	4125 2250 4250 2250
Text GLabel 7400 3200 0    50   Input ~ 0
IR
Wire Wire Line
	7400 3200 7475 3200
Text GLabel 4250 2050 2    50   Input ~ 0
D8
Wire Wire Line
	4125 2050 4250 2050
Text GLabel 4250 3050 2    50   Input ~ 0
AN1
Text GLabel 4250 3150 2    50   Input ~ 0
AN2
Text GLabel 4250 3250 2    50   Input ~ 0
AN3
Wire Wire Line
	4250 3050 4125 3050
Wire Wire Line
	4250 3150 4125 3150
Wire Wire Line
	4250 3250 4125 3250
Text GLabel 2850 2050 0    50   Input ~ 0
AREF
Wire Wire Line
	2850 2050 2925 2050
$Comp
L Connector:Conn_01x04_Male J5
U 1 1
P 1250 1325
F 0 "J5" H 1356 1603 50  0000 C CNN
F 1 "Conn_01x04_Male" H 1356 1512 50  0000 C CNN
F 2 "Pin_Headers:Pin_Header_Straight_1x04_Pitch2.54mm" H 1250 1325 50  0001 C CNN
F 3 "~" H 1250 1325 50  0001 C CNN
	1    1250 1325
	1    0    0    -1  
$EndComp
$Comp
L power:GND #PWR022
U 1 1
P 1750 1600
F 0 "#PWR022" H 1750 1350 50  0001 C CNN
F 1 "GND" H 1755 1427 50  0000 C CNN
F 2 "" H 1750 1600 50  0001 C CNN
F 3 "" H 1750 1600 50  0001 C CNN
	1    1750 1600
	1    0    0    -1  
$EndComp
Wire Wire Line
	1750 1600 1750 1525
Wire Wire Line
	1750 1525 1450 1525
$Comp
L power:VCC #PWR021
U 1 1
P 1675 1425
F 0 "#PWR021" H 1675 1275 50  0001 C CNN
F 1 "VCC" V 1693 1552 50  0000 L CNN
F 2 "" H 1675 1425 50  0001 C CNN
F 3 "" H 1675 1425 50  0001 C CNN
	1    1675 1425
	0    1    1    0   
$EndComp
Wire Wire Line
	1675 1425 1450 1425
Connection ~ 5825 1425
Connection ~ 5550 1325
Text GLabel 1625 1325 2    50   Input ~ 0
I2C_SCL
Text GLabel 1625 1225 2    50   Input ~ 0
I2C_SDA
Wire Wire Line
	1625 1225 1450 1225
Wire Wire Line
	1625 1325 1450 1325
$Comp
L Connector:Conn_01x07_Male J6
U 1 1
P 4850 5150
F 0 "J6" H 4956 5628 50  0000 C CNN
F 1 "Conn_01x07_Male" H 4956 5537 50  0000 C CNN
F 2 "Pin_Headers:Pin_Header_Straight_1x07_Pitch2.54mm" H 4850 5150 50  0001 C CNN
F 3 "~" H 4850 5150 50  0001 C CNN
	1    4850 5150
	1    0    0    -1  
$EndComp
$Comp
L power:GND #PWR0106
U 1 1
P 5375 5500
F 0 "#PWR0106" H 5375 5250 50  0001 C CNN
F 1 "GND" H 5380 5327 50  0000 C CNN
F 2 "" H 5375 5500 50  0001 C CNN
F 3 "" H 5375 5500 50  0001 C CNN
	1    5375 5500
	1    0    0    -1  
$EndComp
Wire Wire Line
	5375 5500 5375 5450
Wire Wire Line
	5375 5450 5050 5450
$Comp
L power:VCC #PWR0107
U 1 1
P 5325 5350
F 0 "#PWR0107" H 5325 5200 50  0001 C CNN
F 1 "VCC" H 5342 5523 50  0000 C CNN
F 2 "" H 5325 5350 50  0001 C CNN
F 3 "" H 5325 5350 50  0001 C CNN
	1    5325 5350
	0    1    1    0   
$EndComp
Wire Wire Line
	5325 5350 5050 5350
Text GLabel 5250 4950 2    50   Input ~ 0
AN0
Text GLabel 5250 5050 2    50   Input ~ 0
AN1
Text GLabel 5250 5150 2    50   Input ~ 0
AN2
Text GLabel 5250 5250 2    50   Input ~ 0
AN3
Text GLabel 5250 4850 2    50   Input ~ 0
D8
Wire Wire Line
	5250 4850 5050 4850
Wire Wire Line
	5050 4950 5250 4950
Wire Wire Line
	5050 5050 5250 5050
Wire Wire Line
	5050 5150 5250 5150
Wire Wire Line
	5050 5250 5250 5250
$Comp
L Connector:USB_B_Micro J4
U 1 1
P 6575 5375
F 0 "J4" H 6630 5842 50  0000 C CNN
F 1 "USB_B_Micro" H 6630 5751 50  0000 C CNN
F 2 "Connector_USB:USB_Micro-B-LCSC-C10418-and-C40946-C319167" H 6725 5325 50  0001 C CNN
F 3 "~" H 6725 5325 50  0001 C CNN
	1    6575 5375
	1    0    0    -1  
$EndComp
Wire Wire Line
	6875 5175 7150 5175
Wire Wire Line
	6875 5375 8125 5375
Wire Wire Line
	6875 5475 7550 5475
Wire Wire Line
	6475 5775 6475 5900
Wire Wire Line
	6575 5775 6575 5900
$EndSCHEMATC
